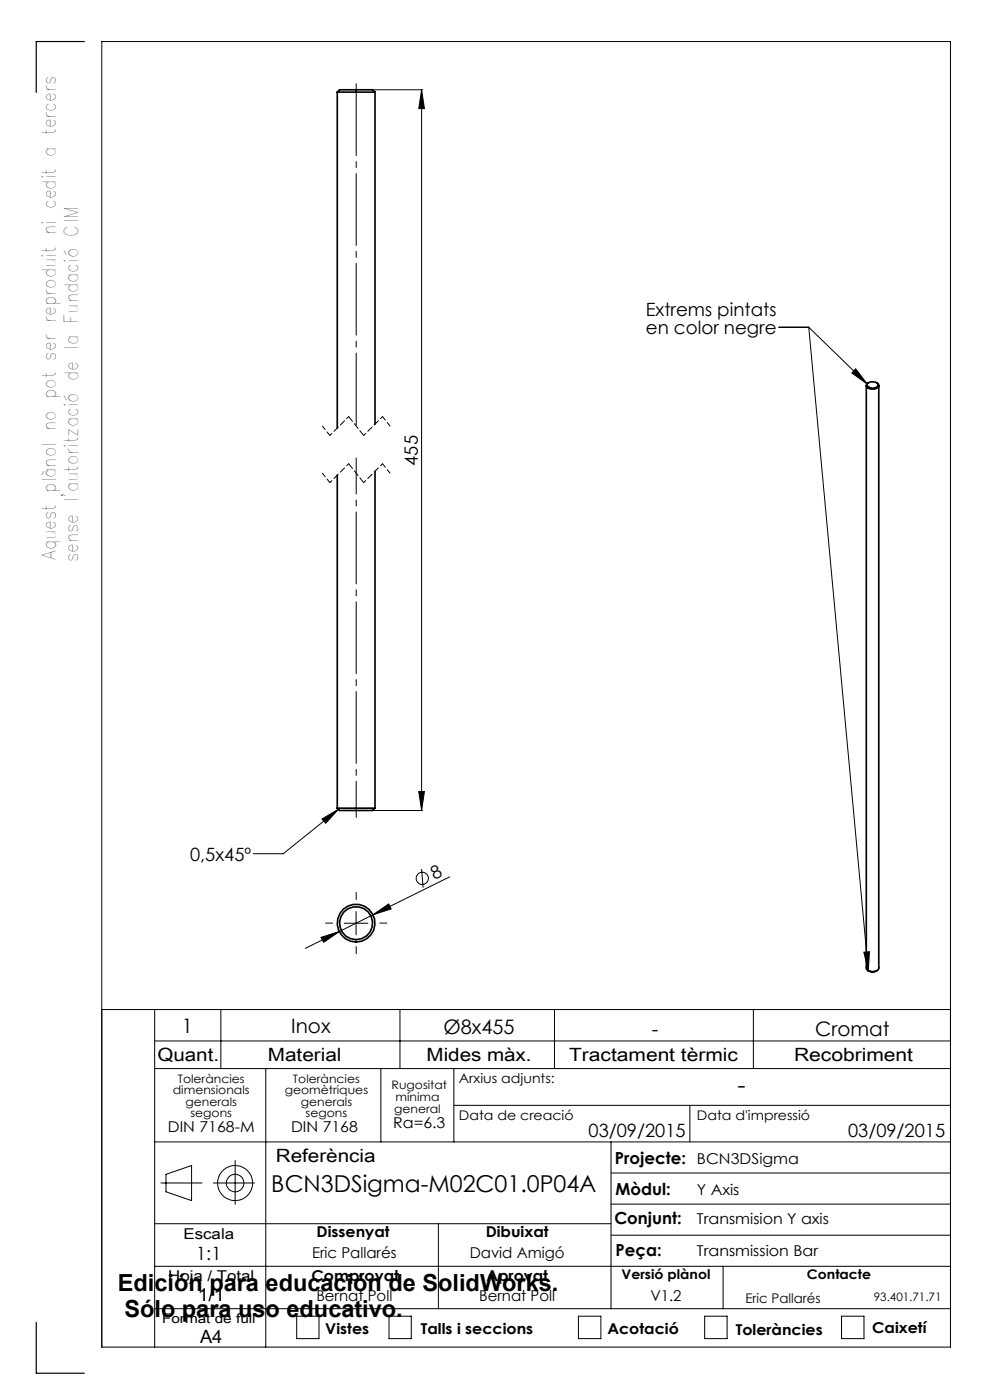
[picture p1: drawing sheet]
<svg xmlns="http://www.w3.org/2000/svg" width="210mm" height="297mm" viewBox="0 0 210 297" stroke-linecap="round" stroke-linejoin="round" font-family="sans-serif">
<g fill="none" stroke="#000" stroke-width=".21">
<path d="M79.2 19h10.4M89.4 19l.6 4h-1.2zM89.4 19v152.9M165.2 69.4h6.4M171.6 69.4l12.4 12.1M171.6 69.4l12.6 136.5M181.5 78.2l2.5 3.3-3.3-2.4zM68.3 173.7l3.5-2-2.7 3zM71.8 171.7l-11.7 9.4h-6.4M79.2 171.9h10.4M88.8 167.9h1.2l-.6 4zM68.1 198.9l3.9-1.3-3.3 2.3z"/>
<path d="M73 195.9h5M75.5 193.4v4.9M79.1 194.1l3.3-2.3 .6 1zM79.1 194.1l-14.3 7.1M89.4 184.4l.3 3.9M95.4 186l-16.3 8.1M21.6 214.2h180M32.8 214.2v71.6M46.8 214.2v12.5M84.8 214.2v12.5M117.6 214.2v12.5M159.8 214.2v12.5"/>
<path d="M183.2 202l1.2-.1-.2 4zM32.8 220.8h168.8M32.8 226.7h168.8M56.4 226.7v59.1M80.8 226.7v15.5M96.3 226.7v15.5M96.3 234.5h105.3M146.3 234.5v7.7M32.8 259.6h96.8M32.8 242.2h168.8M34.1 251h8.8M35.2 249.1l5.4-1.8v7.4l-5.4-1.9z"/>
<path d="M45.3 251h8.7M49.9 246.2v9.3M93 259.6v18M129.6 242.2v35.4M129.6 255.4h72M129.6 248.8h72M32.8 277.6h168.8M32.8 268.6h168.8M62.9 279.2h4.8v4.8h-4.8zM82.5 279.2h4.7v4.8h-4.7zM122.7 279.2h4.8v4.8h-4.8zM129.6 262h72"/>
<path d="M149.5 279.2h4.7v4.8h-4.7zM153.4 268.6v9M178.5 279.2h4.8v4.8h-4.8zM21.6 285.8h180v-277h-180v277"/>
<circle cx="89.6" cy="186.3" r="1.3"/>
<circle cx="49.9" cy="251" r="3.7"/>
<circle cx="49.9" cy="251" r="1.86"/>
</g>
<path d="M75.6 97.2v76.2" fill="none" stroke="#000" stroke-width=".21" stroke-dasharray="15.2 1.3 1.3 1.3" stroke-dashoffset="7.6"/>
<path d="M75.6 17.5v72.9" fill="none" stroke="#000" stroke-width=".21" stroke-dasharray="15.2 1.3 1.3 1.3" stroke-dashoffset="-.2"/>
<path d="M70.6 195.8h-1.5M75.6 190.8v-1.5M80.6 195.8h1.5M75.6 200.8v1.5" fill="none" stroke="#000" stroke-width=".21" stroke-dasharray="15.2 1.3 1.3 1.3"/>
<path d="M70 92.4l-1.6-2M82.7 90.4l-1.6-2M70 102.4l-1.6-2M82.7 100.4l-1.6-2" fill="none" stroke="#000" stroke-width=".21" stroke-dasharray="1.3 .6" stroke-dashoffset=".3"/>
<path d="M74 98.4l-4 4M74 88.4l-4 4M81.1 98.4l-4 4M81.1 88.4l-4 4" fill="none" stroke="#000" stroke-width=".21" stroke-dasharray="1.3 .6" stroke-dashoffset=".7"/>
<path d="M77.1 92.4l-3.1-4M77.1 102.4l-3.1-4" fill="none" stroke="#000" stroke-width=".21" stroke-dasharray="1.3 .6"/>
<path d="M17.9 8.8h-10.2v10.8M7.7 280.5v10.8h10.2" fill="none" stroke="#000" stroke-width=".25"/>
<g fill="#000">
<path d="M89.4 19l.6 4h-1.2zM88.8 167.9h1.2l-.6 4z"/>
<path d="M68.3 173.7l3.5-2-2.7 3zM181.5 78.2l2.5 3.3-3.3-2.4zM183.2 202l1.2-.1-.2 4z"/>
<path d="M68.1 198.9l.6 1 3.3-2.3zM79.1 194.1l3.9-1.3-.6-1z"/>
</g>
<g fill="none" stroke="#000" stroke-width=".35">
<path d="M71.5 19.5h8.1M71.5 19.5l.5-.5h7l.6 .5M71.5 19.5v71.3M79.6 19.5v70.5M79.6 100v71.4M183.8 81.8v123.5l.3 .6M184.1 81.3a1.44 1.44 0 0 1 2.2 .4 1.38 1.38 0 0 1-2.4 0zM184.3 81.2a.66 .66 0 0 0-.5 .7 .66 .66 0 0 0 .7 .6h.4a1.26 1.26 0 0 0 1.5-.7l-.5-.6M186.4 81.8v123.5a1.38 1.38 0 0 1-1.9 .8l-.4-.2M71.5 100.8v70.6M71.5 171.4h8.1M71.5 171.4l.5 .5h7l.6-.5"/>
<path d="M184.1 205.9l.9 .3 1-.3"/>
<circle cx="75.5" cy="195.8" r="3.5"/>
<circle cx="75.5" cy="195.8" r="4"/>
</g>
<g font-size="5">
<text x="25" y="273.9">Edición para educación de SolidWorks.</text>
<text x="26.4" y="279.4">Sólo para uso educativo.</text>
</g>
<g font-size="4.9">
<text x="156.5" y="231.8">-</text>
<text x="57.6" y="253">BCN3DSigma-M02C01.0P04A</text>
</g>
<g font-size="4.2">
<text x="38.6" y="219">1</text>
<text x="61.8" y="219.2">Inox</text>
<text x="94.1" y="219.4">Ø8x455</text>
<text x="138.3" y="219.7">-</text>
<text x="172.9" y="219.7">Cromat</text>
</g>
<g font-size="4">
<text x="11.8" y="118.8" transform="rotate(-90 11.8 118.8)">Aquest plànol no pot ser reproduit ni cedit a tercers</text>
<text x="16.6" y="119.3" transform="rotate(-90 16.6 119.3)">sense l'autorització de la Fundació CIM</text>
</g>
<g font-size="3.9">
<text x="137" y="67">Extrems pintats</text>
<text x="137" y="70.9">en color negre</text>
<text x="88.6" y="98.8" transform="rotate(-90 88.6 98.8)">455</text>
<text x="40.3" y="182.6">0,5x45º</text>
<text x="92.2" y="186.7" transform="rotate(-26 92.2 186.7)">8</text>
<text x="33.4" y="225">Quant.</text>
<text x="56.8" y="225">Material</text>
<text x="90.5" y="225">Mides màx.</text>
<text x="120.7" y="225">Tractament tèrmic</text>
<text x="168.4" y="225">Recobriment</text>
<text x="124.8" y="241.3">03/09/2015</text>
<text x="179.9" y="241.3">03/09/2015</text>
<text x="58.5" y="246.5">Referència</text>
<text x="41.6" y="267.2">1:1</text>
<text x="41.9" y="276.1">1/1</text>
<text x="42.4" y="284.9">A4</text>
</g>
<g font-size="3.5">
<text x="130.5" y="246.8">Projecte:</text>
<text x="130.6" y="253.4">Mòdul:</text>
<text x="130.3" y="259.8">Conjunt:</text>
<text x="130.6" y="266.4">Peça:</text>
</g>
<g font-size="3.2">
<text x="83.4" y="239.3">Ra=6.3</text>
<text x="35.6" y="240.1">DIN 7168-M</text>
<text x="61.7" y="240.1">DIN 7168</text>
<text x="147.8" y="246.8">BCN3DSigma</text>
<text x="147.8" y="253.4">Y Axis</text>
<text x="38.9" y="262.9">Escala</text>
<text x="67.2" y="262.5">Dissenyat</text>
<text x="103" y="262.5">Dibuixat</text>
<text x="147.8" y="259.8">Transmision Y axis</text>
<text x="66.2" y="266.8">Eric Pallarés</text>
<text x="99.6" y="266.8">David Amigó</text>
<text x="147.8" y="266.4">Transmission Bar</text>
<text x="35.7" y="271.7">Hoja / Total</text>
<text x="66.1" y="271.7">Comprovat</text>
<text x="103.2" y="271.7">Aprovat</text>
<text x="67.1" y="276.1">Bernat Poll</text>
<text x="101.6" y="276.1">Bernat Poll</text>
<text x="138" y="276.1">V1.2</text>
<text x="69" y="283.1">Vistes</text>
<text x="89.3" y="283.1">Talls i seccions</text>
<text x="128.8" y="283.1">Acotació</text>
<text x="156.1" y="283.2">Toleràncies</text>
<text x="185" y="282.8">Caixetí</text>
</g>
<g font-size="2.8">
<text x="97.3" y="229.6">Arxius adjunts:</text>
<text x="97.3" y="237.7">Data de creació</text>
<text x="147.8" y="237.7">Data d'impressió</text>
<text x="131.8" y="271.4">Versió plànol</text>
<text x="171.2" y="271.4">Contacte</text>
<text x="34.4" y="280.7">Format de full</text>
<text x="158.1" y="276.3">Eric Pallarés</text>
</g>
<g font-size="2.5">
<text x="36.7" y="232.1">dimensionals</text>
<text x="37.7" y="229.6">Toleràncies</text>
<text x="60.4" y="232.1">geomètriques</text>
<text x="62.1" y="229.6">Toleràncies</text>
<text x="83.1" y="231">Rugositat</text>
<text x="83.9" y="233.5">mínima</text>
<text x="39.4" y="234.6">generals</text>
<text x="40.4" y="237.1">segons</text>
<text x="63.8" y="234.6">generals</text>
<text x="64.8" y="237.1">segons</text>
<text x="83.6" y="236.2">general</text>
<text x="185.4" y="276.1">93.401.71.71</text>
</g>
</svg>
